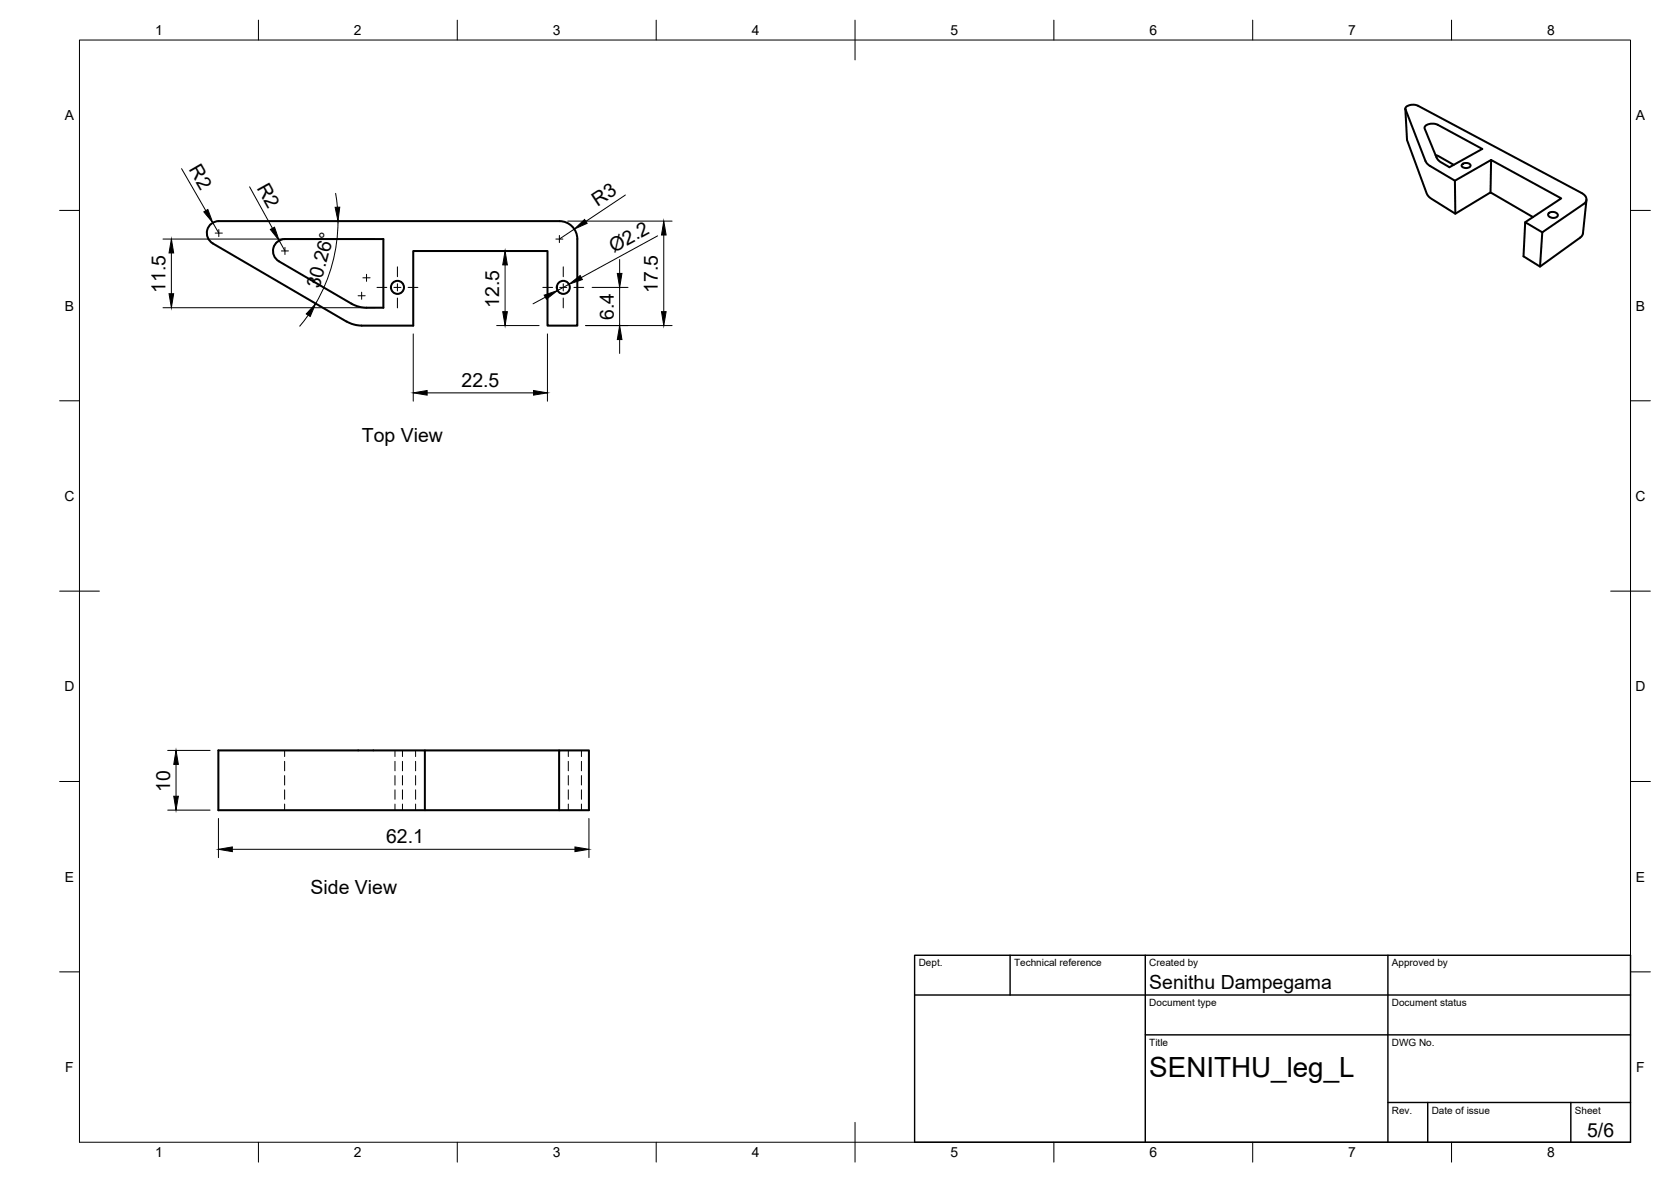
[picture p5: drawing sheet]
<svg xmlns="http://www.w3.org/2000/svg" width="420mm" height="297mm" viewBox="0 0 420 297" stroke-linecap="round" stroke-linejoin="round" font-family="sans-serif">
<!-- layer: Visible -->
<g fill="none" stroke="#000" stroke-width=".51">
<path d="M353.4 27.3l.4 7.9 4.9 13.4 .9 1.1 6.3 4 8.9-5.3 10.6 6.2M358.4 31.6a3.1 3.1 0 0 1 3.1-.2l11.2 6-8.3 4.6-2.3-1.4-.7-.7-3.2-7.6zM361 39l4.5 2.4M365.9 53.7l-.1-8.3-6.2-3.7-.8-.7-5.4-13.5a1.37 1.37 0 0 1 1.8-1.2l1.4 .3 41.1 21.9a1.53 1.53 0 0 1 1.1 1.2 1.53 1.53 0 0 1-.6 1.6l-10.4 7.1-.6 8.6M367.7 41.3a1.3 1.3 0 0 1 2.1 .4 1.29 1.29 0 0 1-2.3-.2zM374.8 48.4l.1-8.2 17.7 9.7-9.1 5.9M374.9 40.2l-9.1 5.2M389.4 53.6a1.48 1.48 0 0 1 2.3 .5 1.37 1.37 0 0 1-1.3 .7 1.37 1.37 0 0 1-1.1-.9zM398.9 50.2l-.9 8.5-.2 .5-10.6 7.8-4.1-2.6 .4-8.6 4.3 2.6M71.6 60.1h24.8v17.2h-4.8l-1.1-.2-1.6-.5-18.8-10.9a3 3 0 0 1-1.4-3.4 3 3 0 0 1 2.9-2.2M87.2 80.8l1.5 .7 2.2 .3h13v-18.7h33.8v18.7h7.5v-21.7a4.5 4.5 0 0 0-4.5-4.5h-85.7a3 3 0 0 0-2.9 2.2 3 3 0 0 0 1.4 3.4l33.6 19.6M106.8 188.6h33.8"/>
<path d="M106.8 203.6v-15h-51.9v15h93.2v-15h-7.5v15"/>
<circle cx="99.9" cy="72.2" r="1.64"/>
<circle cx="141.6" cy="72.2" r="1.64"/>
</g>
<!-- layer: Hidden -->
<g fill="none" stroke="#000" stroke-width=".25">
<path d="M71.6 188.6v1.5M71.6 191.3v2.4M71.6 194.9v2.4M71.6 198.5v2.4M99.3 188.6v1.5M99.3 191.3v2.4M99.3 194.9v2.4M99.3 198.5v2.4M101.2 188.6v1.5M101.2 191.3v2.4M101.2 194.9v2.4M101.2 198.5v2.4"/>
<path d="M104.5 188.6v1.5M104.5 191.3v2.4M104.5 194.9v2.4M104.5 198.5v2.4M142.9 188.6v1.5M142.9 191.3v2.4M142.9 194.9v2.4M142.9 198.5v2.4M146.2 188.6v1.5M146.2 191.3v2.4M146.2 194.9v2.4M146.2 198.5v2.4"/>
<path d="M71.6 202.1v1.5M99.3 202.1v1.5M101.2 202.1v1.5M104.5 202.1v1.5M142.9 202.1v1.5M146.2 202.1v1.5"/>
</g>
<!-- layer: BORDER -->
<g fill="none" stroke="#000" stroke-width=".25">
<path d="M20 10.1h390v276.9h-390zM65 5.1v5M115 5.1v5M165 5.1v5M215 5.1v10M265 5.1v5M315 5.1v5M365 5.1v5M15 52.9h5M410 52.9h5M15 100.7h5M410 100.7h5"/>
<path d="M15 148.6h10M405 148.6h10M15 196.4h5M410 196.4h5M15 244.2h5M410 244.2h5M65 287v5M115 287v5M165 287v5M215 282.1v9.9M265 287v5M315 287v5"/>
<path d="M365 287v5"/>
</g>
<!-- layer: TITLEBLOCK -->
<path d="M230 240.1h180v46.9h-180zM230 250h180M254 240.1v9.9M288 240.1v46.9M349 240.1v46.9M288 260.1h122M349 277.1h61M359 277.1v9.9M395 277.1v9.9" fill="none" stroke="#000" stroke-width=".36"/>
<!-- layer: Smart Centers -->
<g fill="none" stroke="#000" stroke-width=".25">
<path d="M54.1 58.6h1.8M55 57.7v1.8M140.7 59.2v1.8M70.8 63.1h1.7M71.6 62.2v1.8M90 74.3h1.8M90.9 73.4v1.8M91.2 69.8h1.8M92.2 68.9v1.8M94.8 72.2h2.5M99 72.2h1.8M99.9 67.1v2.4"/>
<path d="M99.9 71.3v1.8M99.9 74.9v2.5M102.6 72.2h2.5M136.5 72.2h2.5M139.8 60.1h1.7M140.7 72.2h1.8M141.6 67.1v2.4M141.6 71.3v1.8M141.6 74.9v2.5M144.3 72.2h2.5"/>
</g>
<!-- layer: FD_Dimensions -->
<g fill="none" stroke="#000" stroke-width=".25">
<path d="M45.7 42.4l6.1 10.5M53.5 56l1.5 2.6M62.8 47l5.7 10.4M84.4 48.6l.4 3.5M85 55.6a41.1 41.1 0 0 1-5.6 20.7M142.7 55.6h26.3M144.4 57.6l-3.7 2.5M157.2 49l-9.9 6.6M165.4 59.3l-19.2 10.5M166.9 59.1v19.2M41 77.3h53.3M41 60.1h53.3"/>
<path d="M43.1 63.6v10.2M70.2 60.4l1.4 2.7M71.1 60.1l-1.3 .6-.9 1.3M77.5 79.2l-2.1 2.8M124.9 63.1h10.7M127 66.6v11.7M137.1 74.7l-3.1 1.7M143.1 71.4l-2.9 1.6M148.9 72.2h9M155.8 65.2v3.5M155.8 72.2v9.6M103.9 83.9v16.9"/>
<path d="M107.4 98.7h26.8M124.9 81.8h10.7M137.6 83.9v16.9M147.3 81.8h21.7M155.8 85.3v3.5M42.2 188.6h10.6M44.3 192.1v8M42.2 203.6h10.6M54.9 205.7v9.8M58.4 213.4h86.2M148.1 205.7v9.8"/>
</g>
<g fill="#000" stroke="#000" stroke-width=".25">
<path d="M51.2 53.2l1.1-.6 1.2 3.4zM68 57.7l1-.6 1.2 3.3zM84.3 52.1h1.1l-.4 3.5zM144.4 57.6l2.6-2.5 .6 1zM166.9 55.6l.6 3.5h-1.2zM42.5 73.8h1.2l-.6 3.5zM43.1 60.1l.6 3.5h-1.2zM79.4 76.3l-1.4 3.2-1-.6zM126.4 78.3h1.2l-.6 3.5zM127 63.1l.6 3.5h-1.2zM136.8 74.2l3.4-1.2-2.8 2.2zM143.1 71.4l2.8-2.2 .5 1.1z"/>
<path d="M155.2 68.7h1.2l-.6 3.5zM166.3 78.3h1.2l-.6 3.5zM103.9 98.7l3.5-.6v1.2zM134.2 98.1l3.4 .6-3.4 .6zM155.8 81.8l.6 3.5h-1.2zM44.3 188.6l.6 3.5h-1.2zM43.7 200.1h1.2l-.6 3.5zM54.9 213.4l3.5-.6v1.2zM144.6 212.8l3.5 .6-3.5 .6z"/>
</g>
<text font-size="7" x="289" y="270.6">SENITHU_leg_L</text>
<g font-size="4.9">
<text x="47.4" y="42.6" transform="rotate(60 47.4 42.6)">R2</text>
<text x="64.5" y="47.2" transform="rotate(61 64.5 47.2)">R2</text>
<text x="150.3" y="51.9" transform="rotate(-34 150.3 51.9)">R3</text>
<text x="154.3" y="63.5" transform="rotate(-29 154.3 63.5)">Ø2.2</text>
<text x="41.6" y="73.6" transform="rotate(-90 41.6 73.6)">11.5</text>
<text x="80.3" y="72.7" transform="rotate(-75 80.3 72.7)">30.26°</text>
<text x="125.5" y="77.4" transform="rotate(-90 125.5 77.4)">12.5</text>
<text x="165.4" y="73.6" transform="rotate(-90 165.4 73.6)">17.5</text>
<text x="154.3" y="80.4" transform="rotate(-90 154.3 80.4)">6.4</text>
<text x="116.1" y="97.3">22.5</text>
<text x="91" y="111.2">Top View</text>
<text x="42.8" y="199" transform="rotate(-90 42.8 199)">10</text>
<text x="97.1" y="212">62.1</text>
<text x="78.1" y="224.8">Side View</text>
<text x="289" y="248.5">Senithu Dampegama</text>
<text x="399.1" y="285.7">5/6</text>
</g>
<g font-size="3.5">
<text x="39" y="8.8">1</text>
<text x="89" y="8.8">2</text>
<text x="139" y="8.8">3</text>
<text x="189" y="8.8">4</text>
<text x="239" y="8.8">5</text>
<text x="289" y="8.8">6</text>
<text x="339" y="8.8">7</text>
<text x="389" y="8.8">8</text>
<text x="16.3" y="30.2">A</text>
<text x="411.3" y="30.2">A</text>
<text x="16.3" y="78">B</text>
<text x="411.3" y="78">B</text>
<text x="16.2" y="125.9">C</text>
<text x="411.2" y="125.9">C</text>
<text x="16.2" y="173.7">D</text>
<text x="411.2" y="173.7">D</text>
<text x="16.3" y="221.6">E</text>
<text x="411.3" y="221.6">E</text>
<text x="16.4" y="269.4">F</text>
<text x="411.4" y="269.4">F</text>
<text x="39" y="290.8">1</text>
<text x="89" y="290.8">2</text>
<text x="139" y="290.8">3</text>
<text x="189" y="290.8">4</text>
<text x="239" y="290.8">5</text>
<text x="289" y="290.8">6</text>
<text x="339" y="290.8">7</text>
<text x="389" y="290.8">8</text>
</g>
<g font-size="2.5">
<text x="231" y="242.9">Dept.</text>
<text x="255" y="242.9">Technical reference</text>
<text x="289" y="242.9">Created by</text>
<text x="350" y="242.9">Approved by</text>
<text x="289" y="252.8">Document type</text>
<text x="350" y="252.8">Document status</text>
<text x="289" y="262.9">Title</text>
<text x="350" y="262.9">DWG No.</text>
<text x="350" y="279.9">Rev.</text>
<text x="360" y="279.9">Date of issue</text>
<text x="396" y="279.9">Sheet</text>
</g>
</svg>
